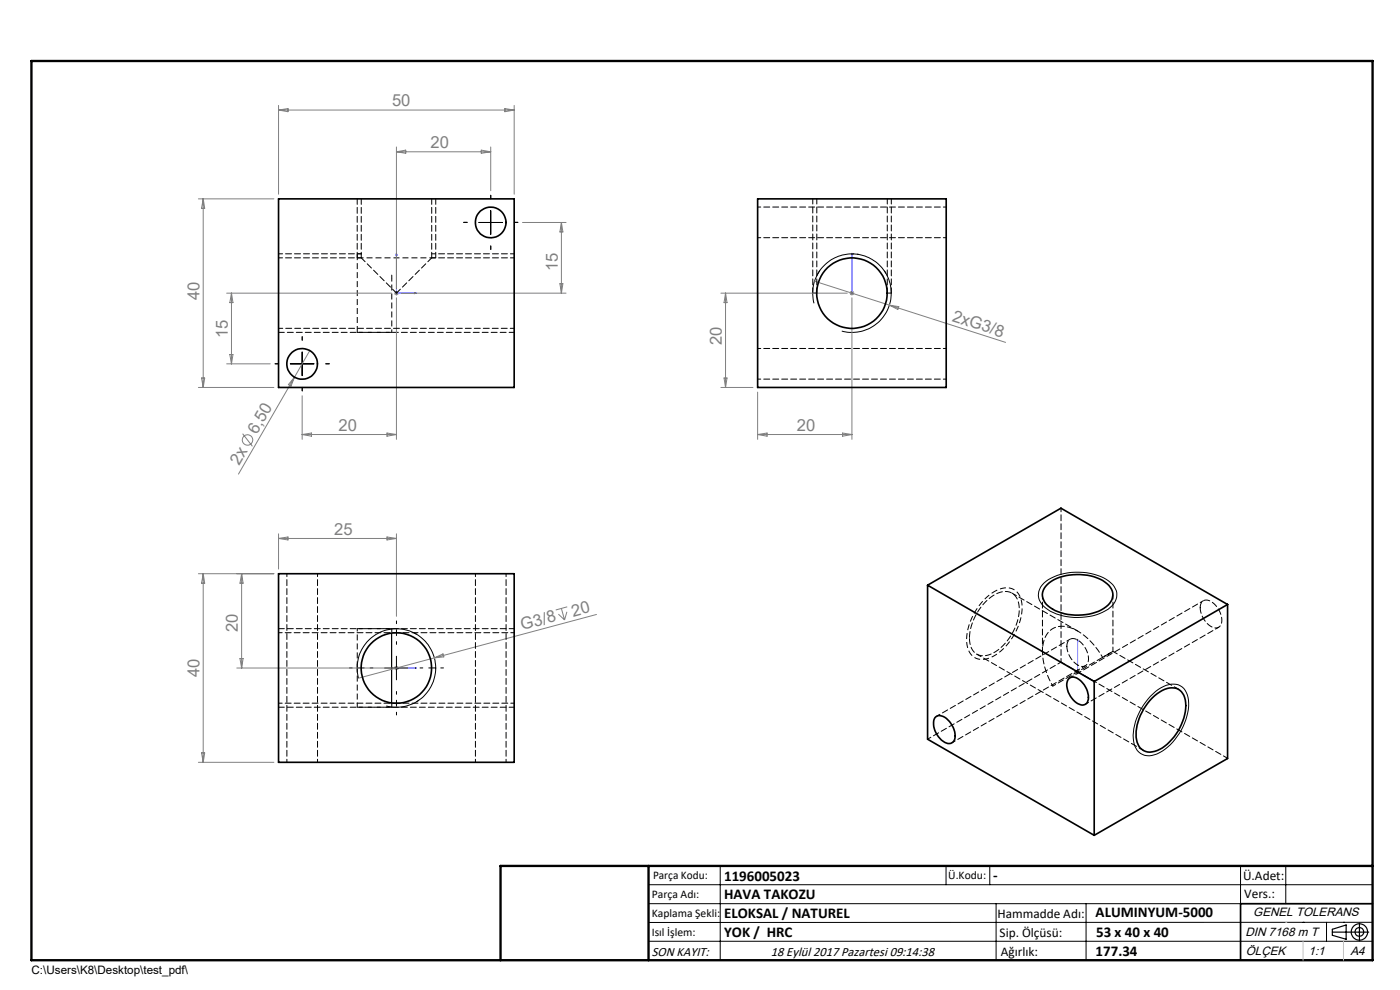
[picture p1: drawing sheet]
<svg xmlns="http://www.w3.org/2000/svg" width="297mm" height="210mm" viewBox="0 0 297 210" stroke-linecap="round" stroke-linejoin="round" font-family="sans-serif">
<g fill="none" stroke="#808080" stroke-width=".21">
<path d="M59.1 22.4v18.8M59.1 23.3h50M59.1 23.3l2-.3v.7zM84.1 31.2v30M84.1 32.2h20M84.1 32.2l2-.4v.7zM102.1 31.8l2 .4-2 .3zM104.1 31.2v9.3M107.1 23l2 .3-2 .4zM109.1 22.4v18.8M42.1 42.2h16M43.1 42.2v40"/>
<path d="M43.1 42.2l.3 2h-.6zM110.8 47.2h9.3M119.1 47.2v15M119.1 47.2l.3 2h-.6zM172.8 59.6l15.9 5.1M48.1 62.2h35M48.1 77.2h9.2M48.8 75.2h.6l-.3 2zM49.1 62.2v15M49.1 62.2l.3 2h-.6zM65.7 74.4l-3.2 5.6M83.6 62.2h1"/>
<path d="M83.7 61.8l.8 .7M84.1 61.7v1M84.1 63.2v30M84.5 61.8l-.8 .7M85.1 62.2h35M118.8 60.2h.6l-.3 2zM152.9 62.2h26.8M153.9 62.2l.3 2h-.6zM153.9 62.2v20M180.2 62.2h1M180.4 61.8l.7 .7M180.7 61.7v1"/>
<path d="M180.7 63.2v30M181.1 61.8l-.7 .7M188.7 64.7l24.6 7.9M188.7 64.7l2 .3-.2 .6zM42.1 82.2h16M42.8 80.2h.6l-.3 2zM51.5 92l2.1 2.7M62.5 80l-11.9 20.6M62.5 80l-.8 1.9-.5-.3zM64.1 84v9.2M64.1 92.2h20M64.1 92.2l2-.3v.6z"/>
<path d="M82.1 91.9l2 .3-2 .3zM152.9 82.2h6.8M153.6 80.2h.6l-.3 2zM160.7 92.2h20M160.7 83.2v10M160.7 92.2l2-.3v.6zM178.8 91.9l1.9 .3-1.9 .3zM59.1 113.2v7.5M59.1 114.2l2-.3v.6zM59.1 114.2h25M82.1 113.9l2 .3-2 .3zM84.1 113.2v17.5"/>
<path d="M42.1 121.7h16M43.1 121.7v40M43.1 121.7l.3 2h-.6zM50.9 139.7h.7l-.3 2zM51.3 121.7l.3 2h-.7zM51.3 121.7v20M92.1 139.6l1.9-.9 .2 .6zM118.5 130.3l1.3 1.2M119.1 129.1l.7 2.4M120.3 129.8l-.5 1.7M120.3 128.7l-2.4 .7M126.5 130.3l-50.4 13.6"/>
<path d="M42.8 159.7h.6l-.3 2zM50.2 141.7h32.9M83.6 141.7h1M83.7 141.3l.8 .8M84.1 141.2v1M84.5 141.3l-.8 .8M228.1 142.5h1M228.2 142.2l.8 .7M228.6 142v1M229 142.2l-.8 .7M42.1 161.7h16"/>
<circle cx="52.5" cy="93.3" r="1.1"/>
</g>
<g fill="none" stroke="#000" stroke-width=".21">
<path d="M101.6 47.2h5M104.1 44.7v5M61.6 77.2h5M64.1 74.7v5M172.7 64.3a8.3 8.3 0 0 1 7.3-10.4 8.3 8.3 0 0 1 9 9 8.3 8.3 0 0 1-10.4 7.3M84.1 139.2v5M221.5 123.7a12.3 12.3 0 0 1 13.1-.8 3.6 3.6 0 0 1 2 4.7 8.6 8.6 0 0 1-7.1 3.3 11.1 11.1 0 0 1-8.1-2.3 3.2 3.2 0 0 1 .1-4.9zM76.1 143.9a8.3 8.3 0 0 1 7.3-10.5 8.3 8.3 0 0 1 9 9 8.3 8.3 0 0 1-10.4 7.3M81.6 141.7h5M244.1 147.7a6.6 6.6 0 0 1 5.4-2.5 3.6 3.6 0 0 1 2.7 3.9 12.6 12.6 0 0 1-6.8 10.8 3.4 3.4 0 0 1-5-3.3 12.6 12.6 0 0 1 3.7-8.9zM137.6 187.7h153.6M137.6 191.7h153.6"/>
<path d="M137.6 199.7h153.6M152.8 183.7v20M200.7 183.7v4M210 183.7v4M211.3 191.7v12M230.4 191.7v12M263.2 183.7v20M272.8 183.7v8M276.4 195.6h.1M281.4 195.6v4.1M285 195.6h.1M291.2 195.6l-153.6 .1"/>
</g>
<g fill="none" stroke="#000" stroke-width=".25">
<path d="M83.1 134.3v14.8M282.6 197.7h7.8M282.6 197.1l3-.9v3l-3-.8zM288.4 195.8v3.8M106.2 203.7h185"/>
<circle cx="288.4" cy="197.7" r="1.74"/>
<circle cx="288.4" cy="197.7" r=".93"/>
</g>
<path d="M83.1 59.1v11.4M187.6 57.4l.6 1M87.9 134.2l1 .7M210.9 125.5a12.6 12.6 0 0 0-5.8 11.3 3.3 3.3 0 0 0 5 2.7 12.3 12.3 0 0 0 6.6-12 3.3 3.3 0 0 0-5.2-2.3l-.6 .3M88.9 148.5l-1.1 .7" fill="none" stroke="#000" stroke-width=".21" stroke-dasharray="1.3 .6" stroke-dashoffset=".6" stroke-linecap="butt"/>
<path d="M172.9 62.2h-.5M83.1 149.4v.6" fill="none" stroke="#000" stroke-width=".21" stroke-dasharray="1.3 .6" stroke-linecap="butt"/>
<path d="M83.1 133.4v.9" fill="none" stroke="#000" stroke-width=".21" stroke-dasharray="1.3 .6" stroke-dashoffset=".5" stroke-linecap="butt"/>
<path d="M75.8 140.9v-7.5" fill="none" stroke="#000" stroke-width=".21" stroke-dasharray="1.3 .6" stroke-dashoffset=".7" stroke-linecap="butt"/>
<path d="M75.8 150v-8.3" fill="none" stroke="#000" stroke-width=".21" stroke-dasharray="1.3 .6" stroke-dashoffset=".3" stroke-linecap="butt"/>
<path d="M173.5 58.1l.5-.7M189.1 62.2h-.9" fill="none" stroke="#000" stroke-width=".21" stroke-dasharray="1.3 .6" stroke-dashoffset=".4" stroke-linecap="butt"/>
<path d="M180.7 53.8l1.5 .2" fill="none" stroke="#000" stroke-width=".21" stroke-dasharray="1.3 .6" stroke-dashoffset=".8" stroke-linecap="butt"/>
<path d="M92.4 54.7h-16.6M75.8 70.5v-16.7" fill="none" stroke="#000" stroke-width=".21" stroke-dasharray="1.3 .6" stroke-dashoffset="-.1" stroke-linecap="butt"/>
<g fill="none" stroke="#00f" stroke-width=".21">
<path d="M84.1 53.7v8.5h4.2M84.1 53.7l.1 .4h-.2zM180.7 53.7v.4v-.4M180.7 53.7v8.5M87.9 62.1l.4 .1-.4 .1zM180.7 62.1v.2zM180.7 62.2h.1M228.6 135.6v6.9l3 1.7M228.6 135.6l.1 .4-.2-.1zM84 141.7h.2zM84.1 141.7h.1M84.1 141.7h4.2"/>
<path d="M88.3 141.7h-.4h.4M231.3 144l.3 .2-.3-.1z"/>
</g>
<path d="M75.8 42.2v12.5M92.4 54.7v-12.5M59.1 70.5h24M83.1 133.4h-24M59.1 150h24" fill="none" stroke="#000" stroke-width=".21" stroke-dasharray="1.3 .6" stroke-dashoffset=".1"/>
<path d="M76.6 53.8l.1 .1M173.3 58.4l.2-.3M75.8 70.5h.1M173.3 62.2h-.4M189.1 62.2h.1M87.8 134.2h.1M83.1 149.1v.3M92.4 141.6v.3" fill="none" stroke="#000" stroke-width=".21" stroke-dasharray="1.3 .6"/>
<path d="M172.4 42.2v20M75.8 70.5h33.3M189.1 62.2v-20M109.1 133.4h-33.3M75.8 150h33.3" fill="none" stroke="#000" stroke-width=".21" stroke-dasharray="1.3 .6" stroke-dashoffset=".2"/>
<path d="M76.6 53.8h-.8M76.6 53.8h-17.5M83.1 58.4v.7M109.1 53.8h-17.5M75.8 141.7v-.8" fill="none" stroke="#000" stroke-width=".21" stroke-dasharray="1.3 .6" stroke-dashoffset=".4"/>
<path d="M84.1 136.7v-5M79.1 141.7h-5M84.1 146.7v5M89.1 141.7h5" fill="none" stroke="#000" stroke-width=".21" stroke-dasharray="15.2 1.3 1.3 1.3" stroke-dashoffset="14.7"/>
<path d="M99.1 47.2h-.7M104.1 42.2v-.8M104.1 52.2v.7M109.1 47.2h.8M59.1 77.2h-.7M64.1 72.2v-.8M69.1 77.2h.8M64.1 82.2v.7" fill="none" stroke="#000" stroke-width=".21" stroke-dasharray="15.2 1.3 1.3 1.3"/>
<path d="M291.2 191.7h-28v12" fill="none" stroke="#000" stroke-width=".35"/>
<path d="M6.7 12.9h284.5v190.8h-284.5zM137.6 183.7v20M291.2 183.7h-185v20" fill="none" stroke="#000" stroke-width=".5"/>
<path d="M276.4 199.7v4M285 199.7v4" fill="none" stroke="#c0c0c0" stroke-width=".21"/>
<path d="M272.8 195.6h.1" fill="none" stroke="#c0c0c0" stroke-width=".25"/>
<g fill="#00f">
<path d="M231.3 144l.3 .2-.3-.1zM228.6 135.6l.1 .4-.2-.1zM87.9 62.1l.4 .1-.4 .1zM84.1 53.7l.1 .4h-.2z"/>
<path d="M180.7 62.1v.2zM180.7 53.7v.4z"/>
<path d="M87.9 141.7h.4zM84 141.7h.2z"/>
</g>
<g fill="none" stroke="#000" stroke-width=".35">
<path d="M59.1 42.2h50v40h-50zM160.7 42.2h40v40h-40zM59.1 121.7h50v40h-50zM196.8 124.1l35.3 20.5M196.8 124.1l28.3-16.3 35.3 20.4M196.8 124.1v32.7l35.3 20.4M222.2 124a10.8 10.8 0 0 1 9.9-1.7 5.2 5.2 0 0 1 4 3.6 3.7 3.7 0 0 1-2.5 3.5 11.5 11.5 0 0 1-10.8-.5 2.95 2.95 0 0 1-.6-4.9zM260.4 128.2v32.7l-28.3 16.3M260.4 128.2l-28.3 16.4M198.3 152.3a1.77 1.77 0 0 1 2.8 .4 4.3 4.3 0 0 1 1.3 4.4 1.48 1.48 0 0 1-2.3 .1 4.3 4.3 0 0 1-1.8-4.9zM226.6 144.1a1.6 1.6 0 0 1 2.5 .1 4.4 4.4 0 0 1 1.6 4.8 1.49 1.49 0 0 1-2.3 .1 4.5 4.5 0 0 1-1.9-4.8zM232.1 144.6v32.6"/>
<path d="M244.4 148.1a5.2 5.2 0 0 1 5.5-1.9 4.4 4.4 0 0 1 1.6 4.7 11.4 11.4 0 0 1-6 8.3 3 3 0 0 1-4.5-2.8 11.3 11.3 0 0 1 3.4-8.3z"/>
<circle cx="104.1" cy="47.2" r="3.2"/>
<circle cx="64.1" cy="77.2" r="3.3"/>
<circle cx="180.7" cy="62.2" r="7.5"/>
<circle cx="84.1" cy="141.7" r="7.5"/>
</g>
<path d="M76.6 54.7l7.5 7.5M76.6 42.2v12.5M91.6 54.7v-12.5M84.1 62.2l7.5-7.5M226.3 137.1a1.45 1.45 0 0 1 .9-1.6 1.45 1.45 0 0 1 1.7 .4 4.6 4.6 0 0 1 1.9 4.7 1.39 1.39 0 0 1-2.3 .4 5.1 5.1 0 0 1-2.2-3.9M254.6 128.9a1.45 1.45 0 0 1 .8-1.6 1.45 1.45 0 0 1 1.8 .5 4.6 4.6 0 0 1 1.8 4.7 1.39 1.39 0 0 1-2.2 .3 5.1 5.1 0 0 1-2.2-3.9" fill="none" stroke="#000" stroke-width=".21" stroke-dasharray="1.3 .6" stroke-dashoffset=".1"/>
<path d="M205.7 135.3a11.4 11.4 0 0 1 6-9.5 3 3 0 0 1 4.5 2.8 11.3 11.3 0 0 1-6.1 10.2 3 3 0 0 1-4.4-2.9v-.6" fill="none" stroke="#000" stroke-width=".21" stroke-dasharray="1.3 .6" stroke-dashoffset="-.1"/>
<path d="M160.8 50.4h40M200.8 43.9h-40M200.8 73.9h-40M160.8 80.4h40M60.9 121.7v40M100.9 121.7v40M233.9 139.4a13.1 13.1 0 0 0-7.6-6.5 4.1 4.1 0 0 0-5.1 4 14 14 0 0 0 2.1 8.6M223.3 145.5l12.8-7.3-2.2 1.2M67.4 161.7v-40M107.4 161.7v-40" fill="none" stroke="#000" stroke-width=".21" stroke-dasharray="1.3 .6" stroke-dashoffset=".6"/>
<path d="M173.3 42.2v20M188.2 62.2v-20M207.2 138.8l35.4 20.4M228.6 133.9l-13.9-8.1M225.1 140.5l35.3 20.4M250 146.2l-13.9-8" fill="none" stroke="#000" stroke-width=".21" stroke-dasharray="1.3 .6" stroke-dashoffset=".2"/>
<path d="M225.1 107.8v32.7M84.1 134.2h-25M109.1 134.2h-25M227 135.6l-28.3 16.3M255.3 127.4l-28.3 16.4M59.1 149.2h25M84.1 149.2h25M196.8 156.8l28.3-16.3M202 157.6l28.3-16.4M230.3 149.4l28.2-16.3" fill="none" stroke="#000" stroke-width=".21" stroke-dasharray="1.3 .6" stroke-dashoffset=".5"/>
<path d="M221.2 126.2v12M236.1 138.2v-12" fill="none" stroke="#000" stroke-width=".21" stroke-dasharray="1.3 .6" stroke-dashoffset=".3"/>
<path d="M76.6 54.7h-17.5M109.1 54.7h-17.5M59.1 69.6h50" fill="none" stroke="#000" stroke-width=".21" stroke-dasharray="1.3 .6" stroke-dashoffset=".4"/>
<g font-size="3.5" fill="#808080">
<text x="83.2" y="22.5">50</text>
<text x="91.3" y="31.4">20</text>
<text x="118.3" y="57.5" transform="rotate(-90 118.3 57.5)">15</text>
<text x="42.3" y="63.7" transform="rotate(-90 42.3 63.7)">40</text>
<text x="48.3" y="71.8" transform="rotate(-90 48.3 71.8)">15</text>
<text x="201.8" y="68.1" transform="rotate(18 201.8 68.1)">2xG3/8</text>
<text x="153.1" y="73.2" transform="rotate(-90 153.1 73.2)">20</text>
<text x="54.5" y="92.3" transform="rotate(-60 54.5 92.3)">6,50</text>
<text x="71.8" y="91.4">20</text>
<text x="169" y="91.4">20</text>
<text x="50.7" y="98.8" transform="rotate(-60 50.7 98.8)">2x</text>
<text x="70.9" y="113.4">25</text>
<text x="121.6" y="130.8" transform="rotate(-15 121.6 130.8)">20</text>
<text x="50.5" y="134.1" transform="rotate(-90 50.5 134.1)">20</text>
<text x="110.8" y="133.7" transform="rotate(-15 110.8 133.7)">G3/8</text>
<text x="42.3" y="143.6" transform="rotate(-90 42.3 143.6)">40</text>
</g>
<g font-size="3.2">
<text x="153.6" y="186.8">1196005023</text>
<text x="153.6" y="190.8">HAVA TAKOZU</text>
<text x="210.7" y="186.6">-</text>
<text x="153.6" y="194.8">ELOKSAL / NATUREL</text>
<text x="232.4" y="194.5">ALUMINYUM-5000</text>
<text x="153.6" y="198.8">YOK / HRC</text>
<text x="232.4" y="202.8">177.34</text>
<text x="232.5" y="198.8">53 x 40 x 40</text>
</g>
<g font-size="2.8">
<text x="263.7" y="186.7">Ü.Adet:</text>
<text x="263.9" y="190.5">Vers.:</text>
<text x="211.6" y="194.8">Hammadde Adı:</text>
<text x="138.3" y="202.8">SON KAYIT:</text>
<text x="163.5" y="202.8">18 Eylül 2017 Pazartesi 09:14:38</text>
<text x="212.1" y="198.7">Sip. Ölçüsü:</text>
<text x="212.3" y="202.7">Ağırlık:</text>
</g>
<g font-size="2.6">
<text x="265.9" y="194.4">GENEL TOLERANS</text>
<text x="264.2" y="198.5">DIN 7168 m T</text>
<text x="264.3" y="202.6">ÖLÇEK</text>
<text x="277.6" y="202.6">1:1</text>
<text x="286.5" y="202.6">A4</text>
</g>
<g font-size="2.5">
<text x="138.3" y="190.5">Parça Adı:</text>
<text x="138.5" y="186.5">Parça Kodu:</text>
<text x="201.2" y="186.5">Ü.Kodu:</text>
<text x="138.3" y="194.5">Kaplama Şekli:</text>
<text x="138.3" y="198.6">Isıl İşlem:</text>
<text x="6.7" y="206.7">C:\Users\K8\Desktop\test_pdf\</text>
</g>
</svg>
